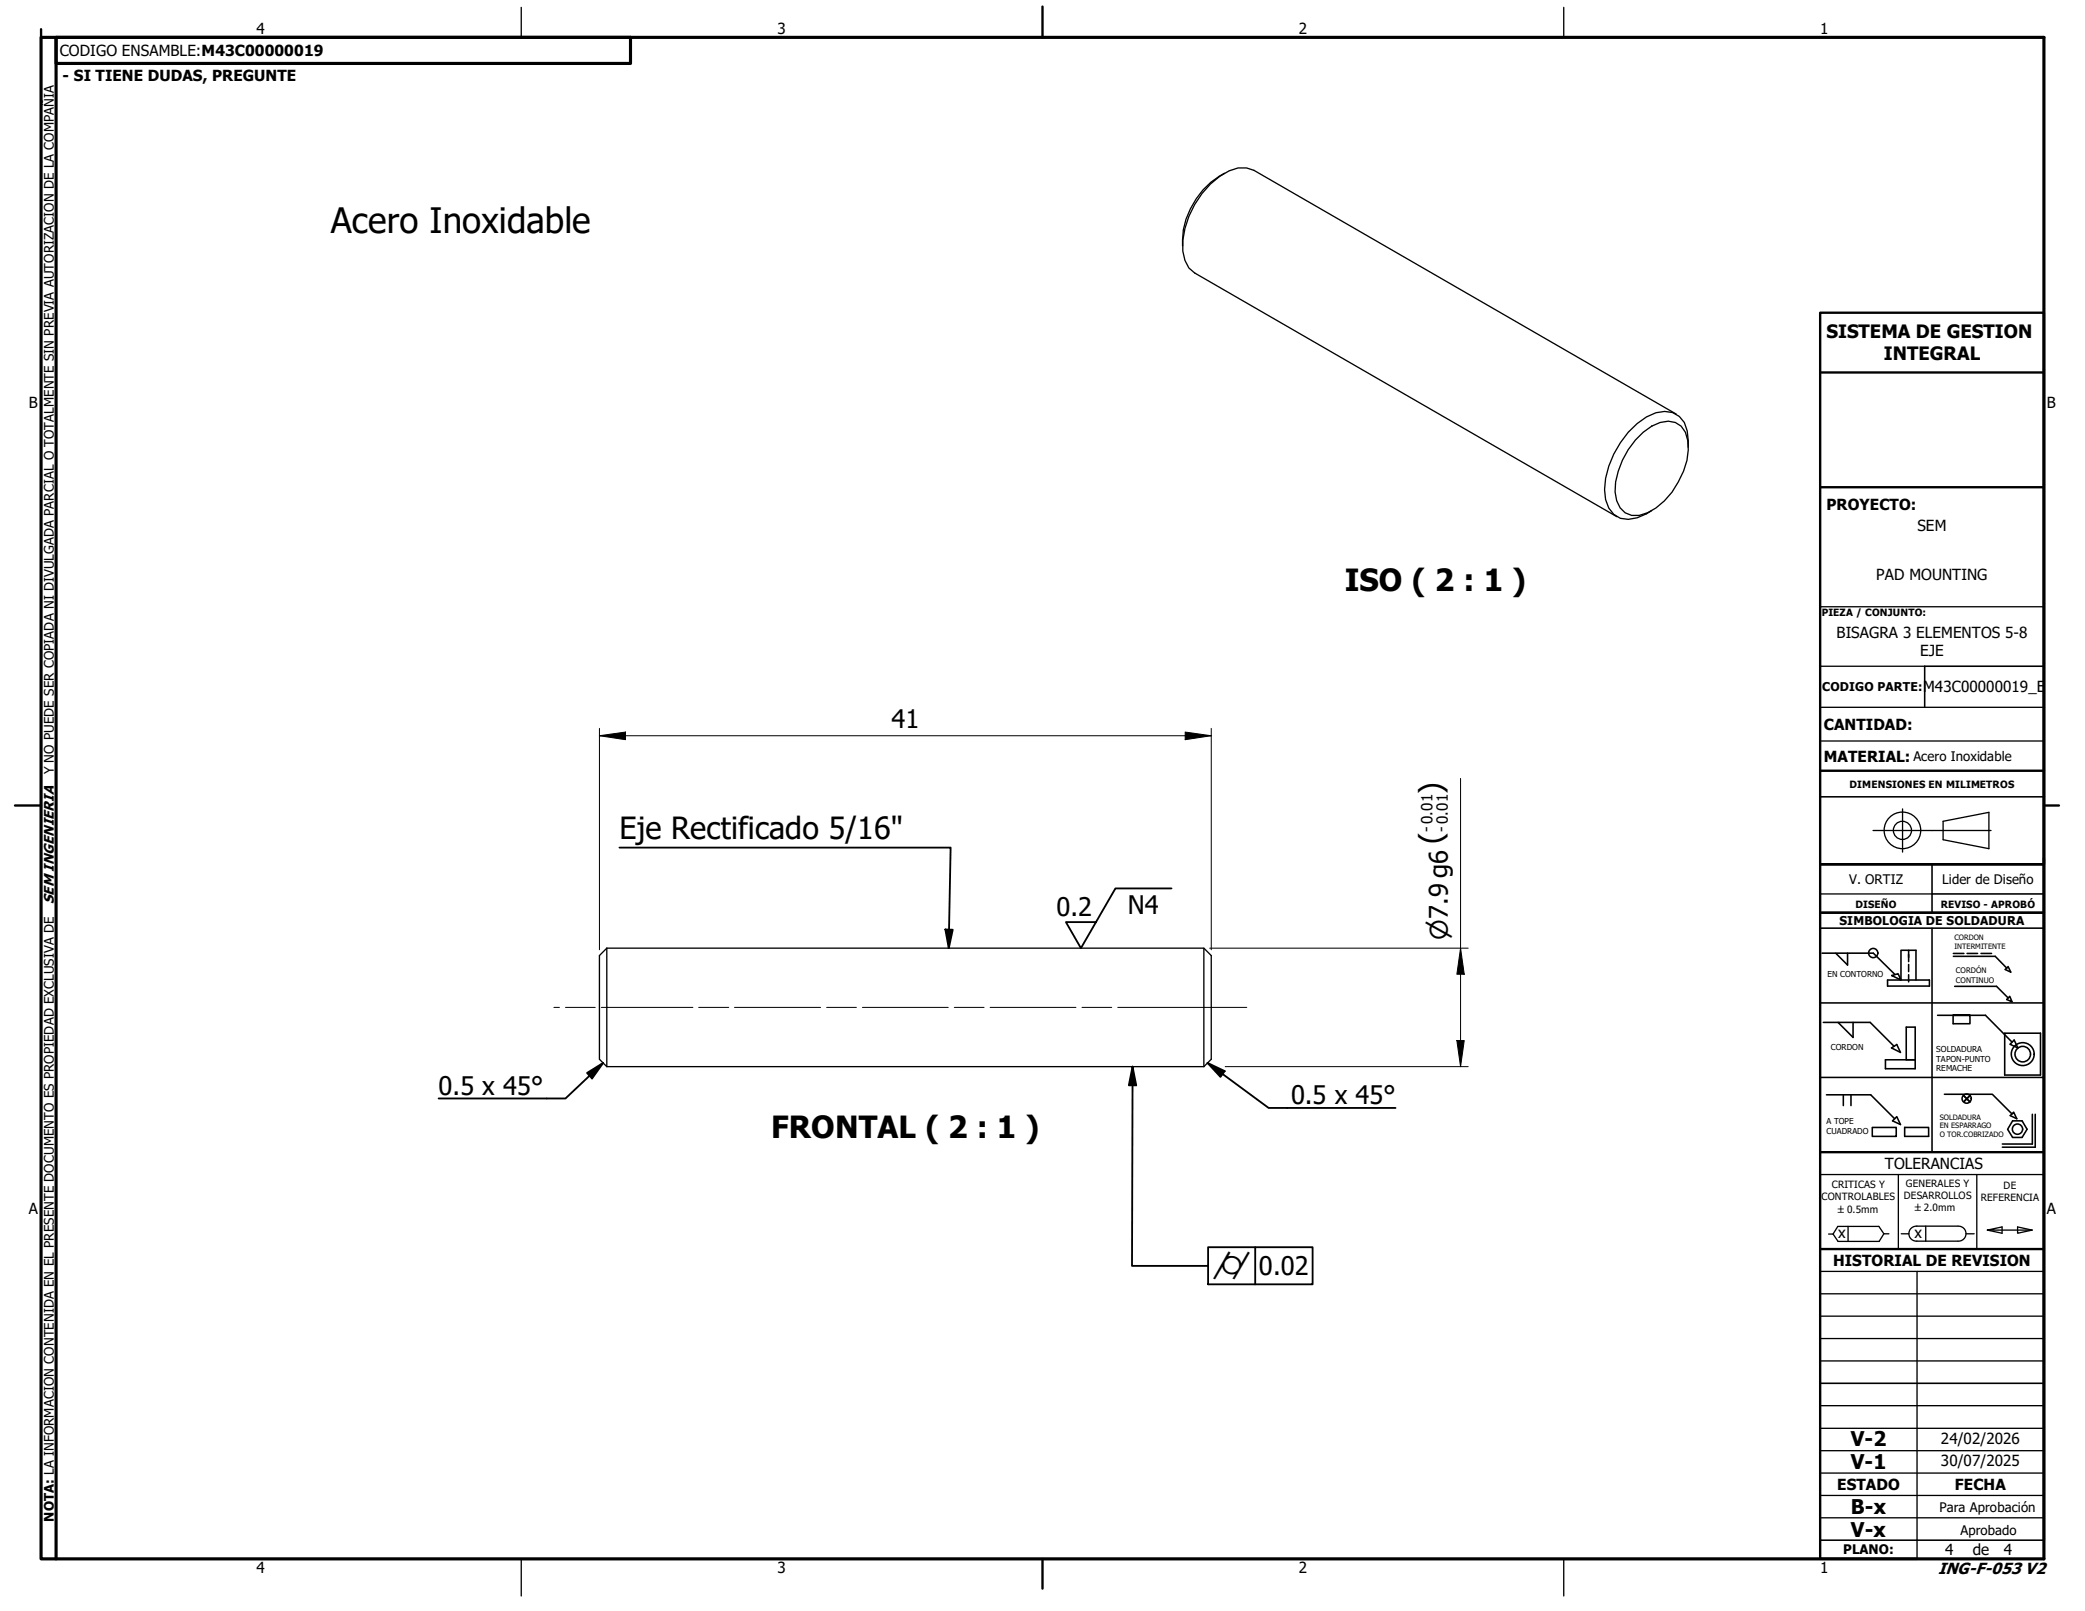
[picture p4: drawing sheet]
<svg xmlns="http://www.w3.org/2000/svg" width="279mm" height="216mm" viewBox="0 0 279 216" stroke-linecap="round" stroke-linejoin="round" font-family="sans-serif">
<!-- layer: Visible (ISO) -->
<g fill="none" stroke="#000" stroke-width=".18">
<path d="M164.1 23.2a10.7 10.7 0 0 0-5.6 9.7M219.1 59a6.3 6.3 0 0 1 4.5-2.6 2.64 2.64 0 0 1 2.6 2.6 10.3 10.3 0 0 1-4.3 9.1l-1.1 .6a2.74 2.74 0 0 1-4.2-1.6 7.8 7.8 0 0 1 .8-5.4l.8-1.4zM224.6 55.5l-56.6-32.7-1-.3h-1.1a8.8 8.8 0 0 0-4.8 3.4 11.9 11.9 0 0 0-2.6 7.8l.3 1.2 .5 1 .8 .7 56.6 32.7M226.2 59.9l-.1-2.2a3.1 3.1 0 0 0-4.2-2.4 9.7 9.7 0 0 0-4.8 4 11.9 11.9 0 0 0-2.1 6.3 3.8 3.8 0 0 0 2.1 3.9 5.2 5.2 0 0 0 4.2-1.1M243.9 89.3h14M243.9 81.3h30M243.9 94.8h30M243.9 99.3h30M243.9 119.8h15M81.3 127.1h80l1 1v13.9l-1 .9M81.3 127.1l-1 1v13.9l1 .9M81.3 127.1v15.8"/>
<path d="M161.3 127.1v15.8M81.3 142.9h80M243.9 179.4h30M243.9 176.4h30M243.9 173.4h30M243.9 170.4h30M247.6 164.4v2M252.4 165.3l-.6 1.1h-5.5l-.7-1h-.6M253.1 165.3h-.7l-.6-.9h-5.5l-.7 1M254.8 165.3h1M256.9 166.3h5.5M256.9 164.3h5.5"/>
<path d="M256.9 164.3a1.01 1.01 0 0 0-1.1 1 1.01 1.01 0 0 0 1.1 1M256.9 170.4v38.5M258.1 164.3v2M262.4 164.3a1.01 1.01 0 0 1 1.1 1 1.01 1.01 0 0 1-1.1 1M263.5 165.3h1M266.3 164.9l2 .4v-.9l-2 .5h6M270.4 164.4l1.9 .5-1.9 .4zM243.9 182.4h30"/>
</g>
<!-- layer: Border (ANSI) -->
<path d="M5.5 5h268.4v203.9h-268.4zM7.5 5h77v3.5h-77zM7.5 5v203.9" fill="none" stroke="#000" stroke-width=".42"/>
<!-- layer: Border (ISO) -->
<path d="M5.5 3.9v1.1M139.7 .9v4.1M2 107.9h3.5M273.9 107.9h2M139.7 208.9v4" fill="none" stroke="#000" stroke-width=".32"/>
<!-- layer: Border (ANSI) -->
<path d="M69.8 1v4M209.5 1v4M69.8 208.9v5M209.5 208.9v5" fill="none" stroke="#000" stroke-width=".18"/>
<!-- layer: Title (ISO) -->
<path d="M243.9 49.9h30M243.9 65.3v-23.4h30v164.5M243.9 65.3v57M243.9 65.3h30M243.9 103.3h30M273.9 115.8h-30h30M243.9 122.3v32.1h30M243.9 122.3h30M243.9 154.4v54.5h13M243.9 167.4h30" fill="none" stroke="#000" stroke-width=".32"/>
<!-- layer: Title (ANSI) -->
<g fill="none" stroke="#000" stroke-width=".21">
<path d="M273.9 89.3h-16v5.5M243.9 106.8h30M258.9 119.8h15M258.9 115.8v6.5M243.9 122.3h30h-29.7M243.9 124.4h30M243.9 134.4h30M244.2 127.7h6.8l2.9 2.9M244.3 137h6.3l3.2 3.2M246 127.7l1.6 1.6v-1.6M246.3 137l2 2v-2M252.9 131.3h5.7v.9h-5.7z"/>
<path d="M253.5 130.7l.9-.2 .3 .8zM254.7 131.3v-3.9h2.1v3.9M255.8 127.4v1.5M255.8 129.3v.9M255.8 130.6v1M258.9 124.4v30M259.6 136.1h6.5l3.5 3.6M261.7 136.1v1.1h2.3v-1.1h-2.3h2.3M261.8 127.8h1.4M261.8 128.2h5.6l1.5 1.6M261.9 132.2h5.6l1.6 1.5M263.6 127.8h1.4"/>
<path d="M265.5 127.8h1.4M268.6 138.5h4.8v5.6h-4.8zM269.1 129.5l.4 .8-.8-.4zM269.3 133.5l.3 .8-.7-.4zM269.9 139.4l.5 1-1.1-.5zM243.9 144.4h30M244.8 146.7h5.9l3.2 3.2M247 146.7v1.5M248 146.7v1.5M250.9 151.1h3.2v1.2h-3.2zM253.5 140.4l.7-.4 .5 1zM254.2 149.6l.5 1.1-1.1-.5z"/>
<path d="M255.2 151.1h3.2v1.2h-3.2zM255.4 142v-4.3h1.2v5.5h-3.9v-1.2h3.9M260.6 146.6h6.4l2.6 2.7M263.1 146.8l.9 .9M264 146.8l-.9 .9 .9-.9M269.4 149.5l.4-.5 .5 .9zM269.7 150.2h1.3l.6 1.1-.6 1.1h-1.3l-.7-1.1zM272.3 149.3v4h-4M272.7 149.3v4.4h-4.4M243.9 185.4h30M243.9 206.4h30"/>
<circle cx="251" cy="127.7" r=".62"/>
<circle cx="263.5" cy="147.2" r=".62"/>
<circle cx="270.4" cy="151.3" r=".69"/>
<circle cx="271.1" cy="141.3" r="1.53"/>
<circle cx="271.1" cy="141.3" r="1.04"/>
</g>
<g fill="none" stroke="#000" stroke-width=".18">
<path d="M260.4 110.1l6.1-1.2v4.8l-6.1-1.2zM243.9 157.4h30M254.4 157.4v10M264.9 157.4v10M243.9 191.4h30M243.9 194.4h30M243.9 188.4h30M243.9 197.4h30M243.9 203.4h30M243.9 200.4h30"/>
<circle cx="254.9" cy="111.3" r="2.45"/>
<circle cx="254.9" cy="111.3" r="1.22"/>
</g>
<!-- layer: Centerline (ANSI) -->
<path d="M251 111.3h15.8M255 108.4v5.8" fill="none" stroke="#000" stroke-width=".18"/>
<!-- layer: Centerline (ISO) -->
<path d="M74.2 135h.8M75.8 135h4M80.6 135h12.3M93.6 135h4M98.4 135h11.6M110.8 135h4M115.6 135h11.5M127.9 135h4M132.7 135h11.5M145 135h4M149.8 135h17.3" fill="none" stroke="#000" stroke-width=".13"/>
<!-- layer: Symbol (ISO) -->
<path d="M83 113.6h44.4l-.3 13.5M157 119.1h-7.5l-4.6 8-2.1-3.5h4.1M126.7 124.6h1l-.6 2.5zM78.7 143.8l2.1-1.3-1.5 2zM80.8 142.5l-5 4.7h-17M151.8 142.9l.5 2.6h-1zM151.8 142.9l-.1 26.8h10.2M161.8 142.5l2.3 1-.6 .8zM161.8 142.5l8.2 6h17M161.9 167.1h14v5h-14zM168.2 167.1v5" fill="none" stroke="#000" stroke-width=".25"/>
<path d="M126.7 124.6h1l-.6 2.5zM78.7 143.8l2.1-1.3-1.5 2zM151.8 142.9l.5 2.6h-1zM161.8 142.5l2.3 1-.6 .8z" fill="#000"/>
<!-- layer: Dimension (ISO) -->
<path d="M80.3 98.6l3.5-.5v1zM80.3 98.6h82M80.3 97.6v29.7M158.8 98.1l3.5 .5-3.5 .5zM162.3 97.6v29.7M195.7 104.3v38.6M162.1 127.1h34.6M195.2 139.5h1l-.5 3.4zM195.7 127.1l.5 3.5h-1zM164.2 142.9h32.5" fill="none" stroke="#000" stroke-width=".13"/>
<path d="M80.3 98.6l3.5-.5v1zM158.8 98.1l3.5 .5-3.5 .5zM195.2 139.5h1l-.5 3.4zM195.7 127.1l.5 3.5h-1z" fill="#000"/>
<text font-size="4.7" x="44.3" y="31.3">Acero Inoxidable</text>
<g font-size="4.1">
<text x="180.2" y="79.2">ISO ( 2 : 1 )</text>
<text x="193.2" y="106.4" transform="rotate(-90 193.2 106.4)">)</text>
<text x="83" y="112.4">Eje Rectificado 5/16&quot;</text>
<text x="193.2" y="113.1" transform="rotate(-90 193.2 113.1)">(</text>
<text x="103.3" y="152.6">FRONTAL ( 2 : 1 )</text>
</g>
<g font-size="3.4">
<text x="119.5" y="97.6">41</text>
<text x="141.6" y="122.8">0.2</text>
<text x="151.1" y="122.4">N4</text>
<text x="58.8" y="146.7">0.5 x 45°</text>
<text x="173" y="147.9">0.5 x 45°</text>
<text x="168.7" y="170.9">0.02</text>
</g>
<g font-size="3.2">
<text x="194" y="126" transform="rotate(-90 194 126)">⌀7.9 g6</text>
<text x="162.4" y="171.4">⌭</text>
</g>
<g font-size="2.7">
<text x="248" y="196.9">V-1</text>
<text x="248" y="193.8">V-2</text>
<text x="248" y="202.9">B-x</text>
<text x="248" y="205.9">V-x</text>
</g>
<g font-size="2.5">
<text x="244.8" y="45.3">SISTEMA DE GESTION</text>
<text x="252.4" y="48.3">INTEGRAL</text>
</g>
<text font-size="2.2" x="259.7" y="210.9">ING-F-053 V2</text>
<g font-size="2">
<text x="34.4" y="4.6">4</text>
<text x="104.2" y="4.6">3</text>
<text x="174.1" y="4.6">2</text>
<text x="243.9" y="4.6">1</text>
<text x="8" y="7.5">CODIGO ENSAMBLE:M43C00000019</text>
<text x="8.4" y="10.9">- SI TIENE DUDAS, PREGUNTE</text>
<text x="3.9" y="54.7">B</text>
<text x="274.3" y="54.7">B</text>
<text x="244.8" y="68.3">PROYECTO:</text>
<text x="257" y="71.2">SEM</text>
<text x="251.4" y="77.8">PAD MOUNTING</text>
<text x="246.1" y="85.5">BISAGRA 3 ELEMENTOS 5-8</text>
<text x="257.3" y="87.9">EJE</text>
<text x="257.7" y="92.7">M43C00000019_E</text>
<text x="244.4" y="97.8">CANTIDAD:</text>
<text x="244.4" y="102.1">MATERIAL:</text>
<text x="191.8" y="111.5" transform="rotate(-90 191.8 111.5)">- 0.01</text>
<text x="193.9" y="111.5" transform="rotate(-90 193.9 111.5)">- 0.01</text>
<text x="252.6" y="156.7">TOLERANCIAS</text>
<text x="3.8" y="162.7">A</text>
<text x="246.3" y="165.9">x</text>
<text x="256.5" y="165.9">x</text>
<text x="274.3" y="162.7">A</text>
<text x="245.6" y="169.7">HISTORIAL DE REVISION</text>
<text x="260.1" y="196.5">30/07/2025</text>
<text x="260.1" y="193.5">24/02/2026</text>
<text x="246.2" y="199.6">ESTADO</text>
<text x="262" y="199.6">FECHA</text>
<text x="260.7" y="208.5">4</text>
<text x="264.4" y="208.5">de</text>
<text x="268.5" y="208.5">4</text>
<text x="34.4" y="210.8">4</text>
<text x="104.2" y="210.8">3</text>
<text x="174.1" y="210.8">2</text>
<text x="243.9" y="210.8">1</text>
</g>
<text font-size="1.9" x="7.2" y="121.1" transform="rotate(-90 7.2 121.1)">SEM INGENIERIA</text>
<g font-size="1.8">
<text x="256.4" y="102">Acero Inoxidable</text>
<text x="7.2" y="103.8" transform="rotate(-90 7.2 103.8)">Y NO PUEDE SER COPIADA NI DIVULGADA PARCIAL O TOTALMENTE SIN PREVIA AUTORIZACION DE LA COMPAÑIA</text>
<text x="247.8" y="118.5">V. ORTIZ</text>
<text x="260.3" y="118.5">Lider de Diseño</text>
<text x="7.2" y="203.9" transform="rotate(-90 7.2 203.9)">NOTA: LA INFORMACION CONTENIDA EN EL PRESENTE DOCUMENTO ES PROPIEDAD EXCLUSIVA DE</text>
<text x="259.9" y="202.7">Para Aprobación</text>
<text x="247" y="208.3">PLANO:</text>
<text x="262.7" y="205.8">Aprobado</text>
</g>
<g font-size="1.6">
<text x="244.2" y="92.6">CODIGO PARTE:</text>
<text x="246.5" y="123.9">SIMBOLOGIA DE SOLDADURA</text>
</g>
<g font-size="1.3">
<text x="244.1" y="82.6">PIEZA / CONJUNTO:</text>
<text x="247.8" y="105.6">DIMENSIONES EN MILIMETROS</text>
<text x="248.6" y="121.7">DISEÑO</text>
<text x="260.1" y="121.7">REVISO - APROBÓ</text>
<text x="244.1" y="160.9">CONTROLABLES</text>
<text x="245.5" y="159.2">CRITICAS Y</text>
<text x="255.1" y="160.7">DESARROLLOS</text>
<text x="255.4" y="159.1">GENERALES Y</text>
<text x="265.4" y="160.9">REFERENCIA</text>
<text x="268.5" y="159.3">DE</text>
<text x="246.3" y="162.5">±0.5mm</text>
<text x="256.6" y="162.3">±2.0mm</text>
</g>
<g font-size="1.1">
<text x="244.9" y="130.9">EN CONTORNO</text>
<text x="245.4" y="140.7">CORDON</text>
<text x="259.5" y="141">SOLDADURA</text>
<text x="259.5" y="142.3">TAPON-PUNTO</text>
<text x="259.5" y="143.6">REMACHE</text>
<text x="244.8" y="150.6">A TOPE</text>
<text x="244.8" y="151.9">CUADRADO</text>
</g>
<g font-size="1">
<text x="261.9" y="126">CORDON</text>
<text x="261.9" y="127.2">INTERMITENTE</text>
<text x="262.1" y="130.4">CORDÓN</text>
<text x="262.1" y="131.7">CONTINUO</text>
<text x="259.9" y="150">SOLDADURA</text>
<text x="259.9" y="151.2">EN ESPARRAGO</text>
<text x="259.9" y="152.4">O TOR.COBRIZADO</text>
</g>
</svg>
